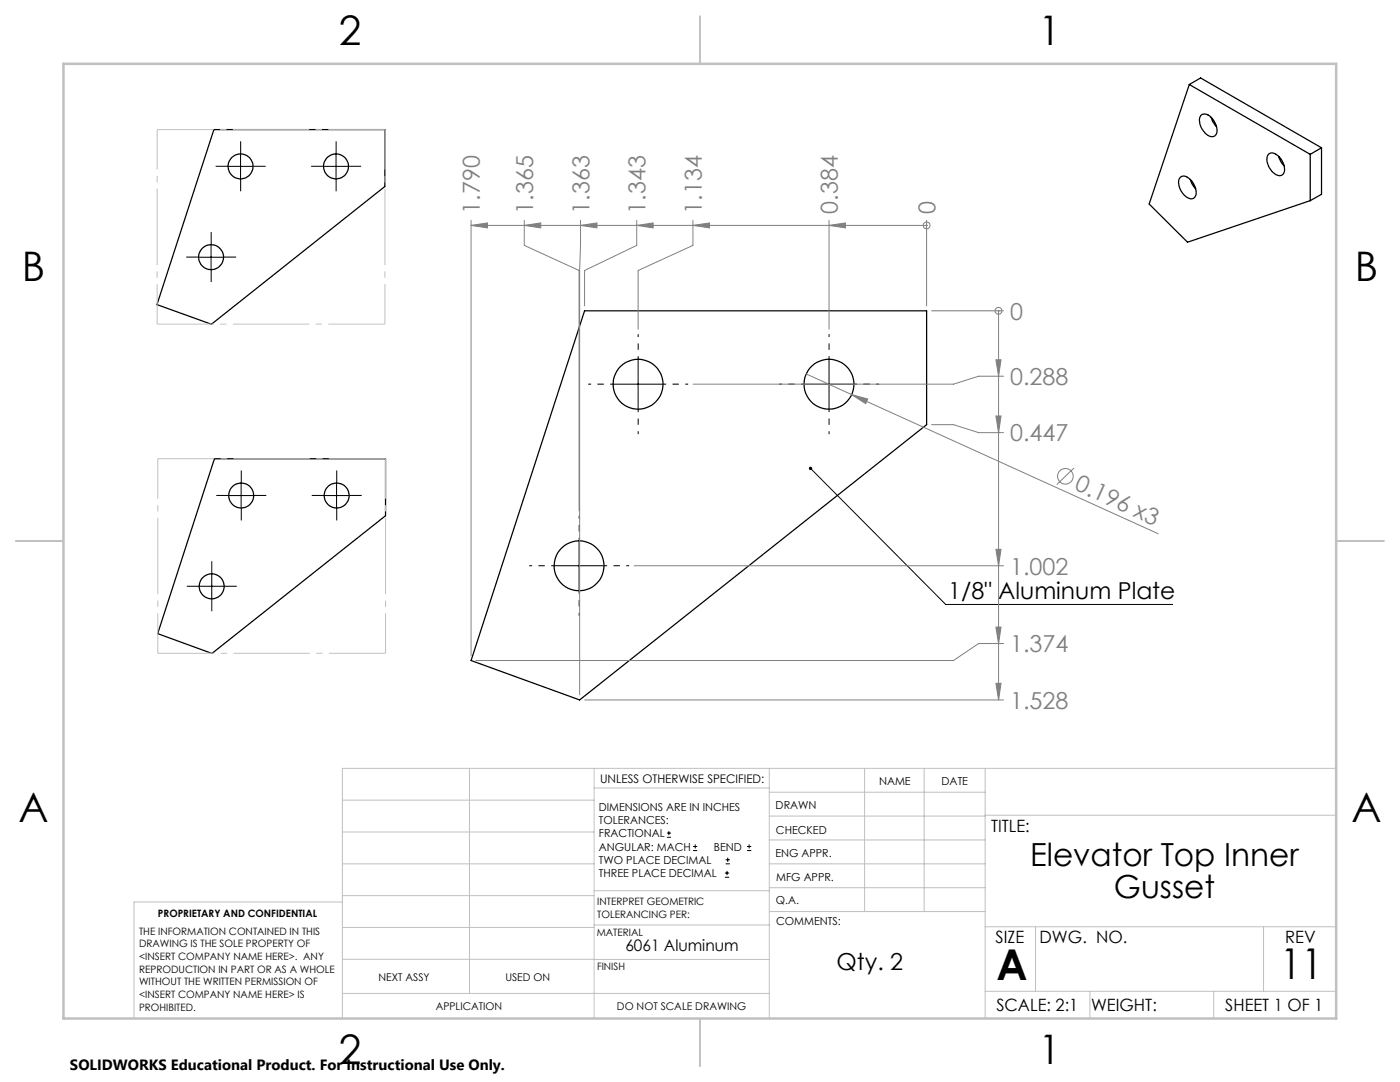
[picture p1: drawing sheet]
<svg xmlns="http://www.w3.org/2000/svg" width="279mm" height="216mm" viewBox="0 0 279 216" stroke-linecap="round" stroke-linejoin="round" font-family="sans-serif">
<g fill="none" stroke="#000" stroke-width=".25">
<path d="M237.3 16.9l-8 23.8 7.7 7.6 24.5-8.3M237.3 16.9l24.2 13.9M237.3 16.9l2.3-1.3 24.1 13.9M42.7 25.9h34.1v11.3l-34.6 27.5-10.9-3.9zM235.6 35.3a1.51 1.51 0 0 1 2 .6 2.95 2.95 0 0 1 .8 3.5 1.4 1.4 0 0 1-2-.4 3 3 0 0 1-.9-3.5zM237.6 35.8l.3 .9 .7 1M239.7 22.9a1.87 1.87 0 0 1 2.5 1.1 2.72 2.72 0 0 1 .4 3 1.39 1.39 0 0 1-2-.4 3.1 3.1 0 0 1-1-3.5zM241.7 23.4l.4 .9 .7 1M253.1 30.9a1.31 1.31 0 0 1 2 .2 3.1 3.1 0 0 1 .9 3.7 1.45 1.45 0 0 1-2-.4 3.2 3.2 0 0 1-.9-3.5zM255.2 31.2l.5 1.2 .6 .7M261.5 30.8v9.2M263.7 29.5v9.3l-2.2 1.2"/>
<path d="M263.7 29.5l-2.2 1.3M116.7 62h68.2v22.7l-69.2 55-21.7-7.9zM42.8 91.5h34.1v11.4l-34.6 27.5-10.8-4z"/>
<circle cx="48" cy="33.2" r="2.49"/>
<circle cx="67" cy="33.2" r="2.49"/>
<circle cx="42.1" cy="51.3" r="2.48"/>
<circle cx="127.3" cy="76.7" r="5"/>
<circle cx="165.4" cy="76.7" r="5"/>
<circle cx="48.1" cy="98.9" r="2.49"/>
<circle cx="67.2" cy="98.9" r="2.49"/>
<circle cx="42.2" cy="117" r="2.48"/>
<circle cx="115.6" cy="112.9" r="5"/>
</g>
<g fill="none" stroke="#808080" stroke-width=".2">
<path d="M94 45l3.3-.5v1zM94 45h90.9M94 44v86.8M104.6 45l3.3-.5v1zM104.6 44v5l11 5v47.9M115.9 45l3.2-.5v1zM115.9 44l-.2 10v84.6M127.1 45l3.3-.5v1zM127.1 44v5l-10.4 5v7M138.3 45l3.3-.5v1zM138.3 44v5l-10.9 5v11.7M165.5 45l3.2-.5v1z"/>
<path d="M165.5 44v21.7M184.9 45h.1M184.9 44v17M160.9 74.6l9.1 4.1M170 78.7l3.2 .9-.4 .9zM170 78.7l61.1 27.8M185.9 62h14.4M198.8 71.8h1l-.5 3.3zM199.3 62v77.7M199.3 62h.1M200.3 75.1h-5l-5 1.6h-52M185.9 84.7h4.4l5 1.6h5"/>
<path d="M198.8 83h1l-.5 3.3zM214.3 93.4l-3.4 3.3M126.5 112.9h73.8M198.8 109.6h1l-.5 3.3zM116.7 139.7h83.6M198.8 125.1h1l-.5 3.3zM198.8 136.3h1l-.5 3.4zM200.3 128.4h-5l-5 3.4h-95.3"/>
<circle cx="184.9" cy="45" r=".69"/>
<circle cx="199.3" cy="62" r=".69"/>
<circle cx="212.6" cy="95" r="1.56"/>
</g>
<g fill="none" stroke="#000" stroke-width=".2">
<path d="M45.5 33.2h5M48 30.7v5M64.6 33.2h5M67.1 30.7v5M39.6 51.3h5M42.1 48.8v5M122.3 76.7h10M127.4 71.7v10M160.4 76.7h10M165.5 71.7v10M45.6 98.9h5M48.1 96.4v5"/>
<path d="M64.7 98.9h5M67.2 96.4v5M161.7 93.5l27 27.1h45.3M39.8 117h4.9M42.3 114.5v5M110.6 112.9h10M115.6 107.9v10M133.1 167.1h.8M133.1 166.2h.8M133.5 165.8v.9M138.3 169.7h.8M138.3 168.9h.8"/>
<path d="M138.7 168.5v.8M144.7 175h.8M144.7 174.2h.8M144.8 172.4h.9M144.8 171.6h.9M145.1 173.8v.8M145.2 171.1v.9M149.1 169.7h.8M149.1 168.9h.8M149.5 168.5v.8"/>
</g>
<g fill="none" stroke="#000" stroke-width=".2" stroke-dasharray="15.2 1.3 1.3 1.3" stroke-linecap="butt">
<path d="M45.5 33.2h-2.5M48 35.7v2.5M48 30.7v-2.5M50.5 33.2h2.5M64.6 33.2h-2.5M67.1 35.7v2.5M67.1 30.7v-2.5M69.6 33.2h2.5M39.6 51.3h-2.4M42.1 53.8v2.5M42.1 48.8v-2.5M44.6 51.3h2.5"/>
<path d="M45.7 98.9h-2.5M48.2 96.4v-2.5M50.7 98.9h2.4M64.7 98.9h-2.5M67.2 96.4v-2.5M69.7 98.9h2.5M39.8 117h-2.5M42.3 119.5v2.5M42.3 114.5v-2.5M44.8 117h2.5M48.2 101.4v2.5M67.2 101.4v2.5"/>
</g>
<path d="M122.4 76.7h-5M127.4 71.7v-5M132.4 76.7h4.9M160.5 76.7h-5M165.5 71.7v-5M170.5 76.7h4.9M127.4 81.7v4.9M165.5 81.7v4.9M110.6 112.9h-5M115.6 117.9v5M115.6 107.9v-5M120.6 112.9h5" fill="none" stroke="#000" stroke-width=".2" stroke-dasharray="15.2 1.3 1.3 1.3" stroke-dashoffset="14.7" stroke-linecap="butt"/>
<path d="M76.8 25.9v38.8M31.4 64.7v-38.8M76.9 91.5v38.9M31.5 130.4v-38.9" fill="none" stroke="#c0c0c0" stroke-width=".2" stroke-dasharray="15.2 1.3 1.3 1.3" stroke-dashoffset="7.3" stroke-linecap="butt"/>
<path d="M76.8 25.9h-45.4M76.8 64.7h-45.4M76.9 91.5h-45.4M76.9 130.4h-45.4" fill="none" stroke="#c0c0c0" stroke-width=".2" stroke-dasharray="15.2 1.3 1.3 1.3" stroke-dashoffset="3.9" stroke-linecap="butt"/>
<g fill="none" stroke="#c0c0c0" stroke-width=".2">
<path d="M68.3 159.7h50.3M93.7 153.3v44.9M118.6 153.3v49.9M118.6 157.2h34.9M153.5 153.3v49.9M153.5 158.1h43.1M172.5 153.3v28.6M184.4 153.3v28.6M196.6 153.3v49.9M266.7 153.3h-198.4v49.9M68.3 178.7h50.3M68.3 172.4h50.3"/>
<path d="M68.3 166h50.3M68.3 180h-41.6v23.2M118.6 177.7h35M153.5 167.6h43.1M153.5 162.8h43.1M153.5 172.4h43.1M153.5 177.1h43.1M196.6 162.7h70.1M68.3 198.2h85.2M68.3 191.4l85.2 .1M68.3 185.1h50.3M118.6 184.6h35"/>
<path d="M153.6 181.9h43M196.6 197.8h70.1M196.6 184.9h70.1M206.7 184.9v12.9M217.5 197.8v5.4M242.2 197.8v5.4M252.2 184.9v12.9"/>
</g>
<path d="M139.7 3.2v9.5M3.1 107.9h9.6M266.7 107.9h9.5M139.7 203.2v9.6" fill="none" stroke="#c0c0c0" stroke-width=".25"/>
<path d="M12.7 12.7h254v190.5h-254z" fill="none" stroke="#c0c0c0" stroke-width=".5"/>
<path d="M161.6 93.2a.34 .34 0 0 1 .5 .2 .34 .34 0 0 1-.4 .4 .34 .34 0 0 1-.2-.6l.2 .3z" fill="#000"/>
<g fill="#808080">
<path d="M170 78.7l3.2 .9-.4 .9z"/>
<path d="M198.8 71.8h1l-.5 3.3zM198.8 83h1l-.5 3.3zM198.8 109.6h1l-.5 3.3zM198.8 125.1h1l-.5 3.3zM198.8 136.3h1l-.5 3.4z"/>
<path d="M165.5 45l3.2-.5v1zM138.3 45l3.3-.5v1zM115.9 45l3.2-.5v1zM104.6 45l3.3-.5v1zM127.1 45l3.3-.5v1zM94 45l3.3-.5v1z"/>
</g>
<g font-size="8.5">
<text x="198.9" y="195.5">A</text>
<text x="255.5" y="195.4">11</text>
</g>
<g font-size="8.1">
<text x="67.6" y="8.9">2</text>
<text x="207.3" y="8.9">1</text>
<text x="4.4" y="56.2">B</text>
<text x="270.4" y="56.2">B</text>
<text x="3.7" y="164.1">A</text>
<text x="269.7" y="164.1">A</text>
<text x="67.6" y="212.4">2</text>
<text x="207.3" y="212.4">1</text>
</g>
<g font-size="6.3">
<text x="205.6" y="172.9">Elevator Top Inner</text>
<text x="222.3" y="179.2">Gusset</text>
</g>
<g font-size="4.7" fill="#808080">
<text x="95.8" y="42.6" transform="rotate(-90 95.8 42.6)">1.790</text>
<text x="106.4" y="42.6" transform="rotate(-90 106.4 42.6)">1.365</text>
<text x="117.6" y="42.6" transform="rotate(-90 117.6 42.6)">1.363</text>
<text x="128.8" y="42.6" transform="rotate(-90 128.8 42.6)">1.343</text>
<text x="140.1" y="42.6" transform="rotate(-90 140.1 42.6)">1.134</text>
<text x="167.2" y="42.6" transform="rotate(-90 167.2 42.6)">0.384</text>
<text x="186.7" y="42.6" transform="rotate(-90 186.7 42.6)">0</text>
<text x="201.6" y="63.8">0</text>
<text x="201.6" y="76.8">0.288</text>
<text x="201.6" y="88.1">0.447</text>
<text x="214.3" y="97.6" transform="rotate(24 214.3 97.6)">0.196 x3</text>
<text x="201.6" y="114.7">1.002</text>
<text x="201.6" y="130.2">1.374</text>
<text x="201.6" y="141.4">1.528</text>
</g>
<g font-size="4.7">
<text x="189.3" y="119.6">1/8&quot; Aluminum Plate</text>
<text x="166.9" y="193.5">Qty. 2</text>
</g>
<g font-size="3.4">
<text x="197.8" y="166">TITLE:</text>
<text x="198.7" y="188.1">SIZE</text>
<text x="207.5" y="188.1">DWG. NO.</text>
<text x="256.5" y="188.2">REV</text>
<text x="198.8" y="201.7">SCALE: 2:1</text>
<text x="217.7" y="201.8">WEIGHT:</text>
<text x="244.5" y="201.7">SHEET 1 OF 1</text>
</g>
<text font-size="3.2" x="124.8" y="189.8">6061 Aluminum</text>
<text font-size="3" x="14" y="213.5">SOLIDWORKS Educational Product. For Instructional Use Only.</text>
<text font-size="2.4" x="119.8" y="156.2">UNLESS OTHERWISE SPECIFIED:</text>
<g font-size="2.2">
<text x="119.5" y="161.8">DIMENSIONS ARE IN INCHES</text>
<text x="154.8" y="161.4">DRAWN</text>
<text x="175.4" y="156.6">NAME</text>
<text x="187.9" y="156.7">DATE</text>
<text x="119.5" y="164.4">TOLERANCES:</text>
<text x="119.5" y="167.1">FRACTIONAL</text>
<text x="154.9" y="166.3">CHECKED</text>
<text x="119.5" y="169.7">ANGULAR: MACH</text>
<text x="119.5" y="172.4">TWO PLACE DECIMAL</text>
<text x="142.5" y="169.7">BEND</text>
<text x="154.8" y="171">ENG APPR.</text>
<text x="119.5" y="175">THREE PLACE DECIMAL</text>
<text x="154.9" y="175.7">MFG APPR.</text>
<text x="154.9" y="180.4">Q.A.</text>
<text x="154.9" y="184.6">COMMENTS:</text>
</g>
<g font-size="2.1">
<text x="75.5" y="195.7">NEXT ASSY</text>
<text x="100.9" y="195.7">USED ON</text>
<text x="86.9" y="201.5">APPLICATION</text>
<text x="123.1" y="201.6">DO NOT SCALE DRAWING</text>
</g>
<g font-size="2">
<text x="31.5" y="182.9">PROPRIETARY AND CONFIDENTIAL</text>
<text x="119.2" y="180.6">INTERPRET GEOMETRIC</text>
<text x="119.2" y="183.1">TOLERANCING PER:</text>
<text x="27.8" y="186.5">THE INFORMATION CONTAINED IN THIS</text>
<text x="27.8" y="189">DRAWING IS THE SOLE PROPERTY OF</text>
<text x="27.8" y="191.6">&lt;INSERT COMPANY NAME HERE&gt;. ANY</text>
<text x="119.1" y="186.7">MATERIAL</text>
<text x="27.8" y="194.1">REPRODUCTION IN PART OR AS A WHOLE</text>
<text x="27.8" y="196.6">WITHOUT THE WRITTEN PERMISSION OF</text>
<text x="119.1" y="193.5">FINISH</text>
<text x="27.8" y="199.1">&lt;INSERT COMPANY NAME HERE&gt; IS</text>
<text x="27.8" y="201.7">PROHIBITED.</text>
</g>
</svg>
